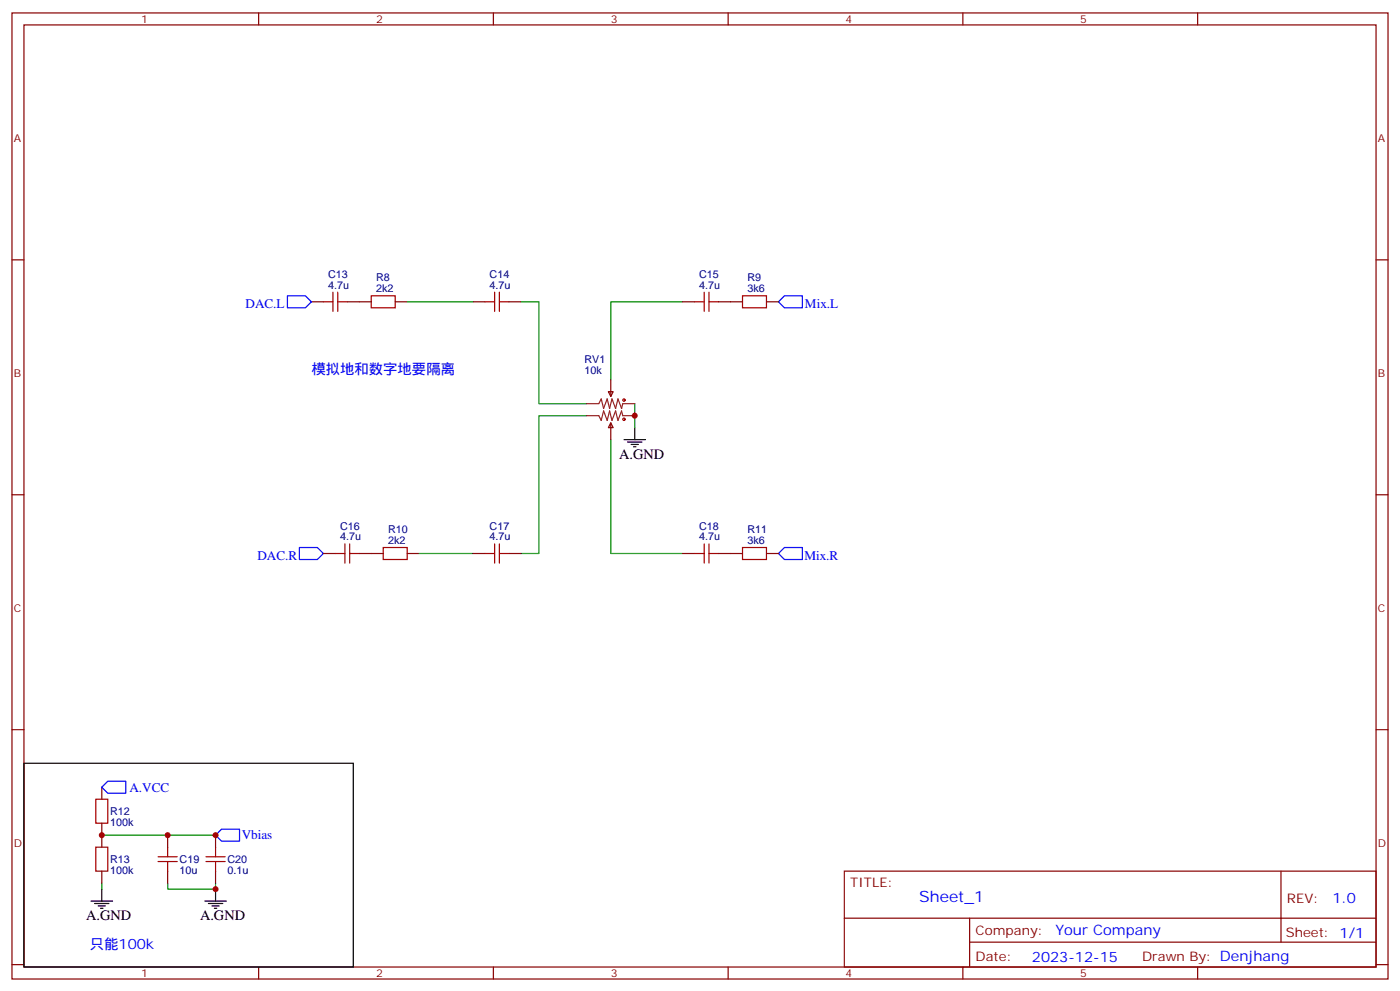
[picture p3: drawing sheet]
<svg xmlns="http://www.w3.org/2000/svg" width="412mm" height="292mm" viewBox="0 0 412 292" stroke-linecap="round" stroke-linejoin="round" font-family="sans-serif">
<g fill="none" stroke="#870000" stroke-width=".35">
<path d="M3.5 3.8h405.4v284.3h-405.4zM7.1 7.3h398.2v277.3h-398.2zM76.2 3.8v3.5M145.3 3.8v3.5M214.5 3.8v3.5M283.6 3.8v3.5M352.8 3.8v3.5M3.5 76.5h3.6M405.3 76.5h3.6M91.7 88.8h3.5M102.3 88.8h7.1M116.4 88.8h3.5"/>
<path d="M139.3 88.8h3.6M149.9 88.8h3.6M201.1 88.8h3.5M211.7 88.8h7M225.8 88.8h3.5M179.2 115.3h1.4l-.7 1.4zM179.9 111.8v4.9M179.9 124.5l.7 1.4h-1.4zM179.9 124.5v4.9M3.5 145.6h3.6M405.3 145.6h3.6M95.2 162.9h3.6"/>
<path d="M105.8 162.9h7.1M119.9 162.9h3.6M139.3 162.9h3.6M149.9 162.9h3.6M201.1 162.9h3.5M211.7 162.9h7M225.8 162.9h3.5M3.5 214.8h3.6M405.3 214.8h3.6M30 231.7v3.5M30 242.3v7M30 256.4v3.5"/>
<path d="M49.4 245.8v3.5M49.4 256.4v3.5M63.5 245.8v3.5M63.5 256.4v3.5M248.7 256.4h156.6v28.2h-156.6zM377.3 256.4v20.9M248.7 270.2h156.5M285.6 277.3h119.6M285.6 270.2v14.2M3.5 283.9h3.6M76.2 284.6v3.5M145.3 284.6v3.5"/>
<path d="M214.5 284.6v3.5M283.6 284.6v3.5M352.8 284.6v3.5M405.3 283.9h3.6"/>
</g>
<path d="M119.9 88.8h19.4M153.5 88.8h5.2v30h14.2M201.1 88.8h-21.2v23M187 118.8v7.1M172.9 122.3h-14.2v40.6h-5.2M179.9 129.4v33.5h21.2M123.5 162.9h15.8M30 245.8h33.5M30 259.9v1.8M49.4 259.9v1.8h14.1v-1.8" fill="none" stroke="#008700" stroke-width=".35"/>
<g fill="none" stroke="#000" stroke-width=".35">
<path d="M183.8 129.4h6.3M184.9 130.1h4.2M185.9 130.8h2.1M186.6 131.5h.7M187 125.9v3.5M7.1 224.6h97v60h-97zM26.8 265.2h6.4M27.9 265.9h4.2M28.9 266.6h2.1M29.6 267.3h.7M30 261.7v3.5M60.3 265.2h6.4"/>
<path d="M61.4 265.9h4.2M62.4 266.6h2.2M63.1 267.3h.8M63.5 261.7v3.5"/>
</g>
<g fill="none" stroke="#a10000" stroke-width=".35">
<path d="M95.2 88.8h2.9M98.1 86v5.7M99.5 88.8h2.8M99.5 86v5.7M109.4 87.1h7v3.5h-7zM142.9 88.8h2.8M145.7 86v5.7M147.1 88.8h2.8M147.1 86v5.7M204.6 88.8h2.8M207.4 86v5.7M208.8 86v5.7"/>
<path d="M208.8 88.8h2.9M218.7 87.1h7.1v3.5h-7.1zM98.8 162.9h2.8M101.6 160.1v5.6M103 162.9h2.8M103 160.1v5.6M112.9 161.1h7v3.6h-7zM142.9 162.9h2.8M145.7 160.1v5.6M147.1 162.9h2.8M147.1 160.1v5.6M204.6 162.9h2.8"/>
<path d="M207.4 160.1v5.6M208.8 162.9h2.9M208.8 160.1v5.6M218.7 161.1h7.1v3.6h-7.1zM28.2 235.2h3.5v7.1h-3.5zM28.2 249.3h3.5v7.1h-3.5zM46.6 253.6h5.6M46.6 252.2h5.6M49.4 249.3v2.9M49.4 253.6v2.8M60.7 253.6h5.6M60.7 252.2h5.6"/>
<path d="M63.5 249.3v2.9M63.5 253.6v2.8"/>
<circle cx="183.8" cy="117.8" r=".35"/>
<circle cx="183.8" cy="123.4" r=".35"/>
</g>
<path d="M84.7 87.1h5.3l1.7 1.7-1.7 1.8h-5.3zM231.1 87.1h5.3v3.5h-5.3l-1.8-1.8zM88.2 161.1h5.3l1.7 1.8-1.7 1.8h-5.3zM231.1 161.1h5.3v3.6h-5.3l-1.8-1.8zM31.7 229.9h5.3v3.6h-5.3l-1.7-1.8zM65.3 244.1h5.3v3.5h-5.3l-1.8-1.8z" fill="none" stroke="#00f" stroke-width=".35"/>
<path d="M172.9 118.8h3.5l.7-1.4 .7 2.8 1.1-2.8 .7 2.8 .7-2.8 1 2.8 .7-2.8 1.1 2.8 .3-1.4h3.6M172.9 122.3h3.5l.7 1.5 .7-2.9 1.1 2.9 .7-2.9 .7 2.9 1-2.9 .7 2.9 1.1-2.9 .3 1.4h3.6" fill="none" stroke="#8c2424" stroke-width=".35"/>
<g fill="#c00">
<circle cx="63.5" cy="245.8" r=".88"/>
<circle cx="63.5" cy="261.7" r=".88"/>
<circle cx="30" cy="245.8" r=".88"/>
<circle cx="187" cy="122.3" r=".88"/>
<circle cx="49.4" cy="245.8" r=".88"/>
</g>
<text font-size="4.6" fill="#00f" x="270.8" y="265.4">Sheet_1</text>
<g font-size="4.2" fill="#00f">
<text x="91.7" y="110">模拟地和数字地要隔离</text>
<text x="392.5" y="265.7">1.0</text>
<text x="310.9" y="275.2">Your Company</text>
<text x="26.5" y="279.3">只能100k</text>
<text x="304" y="283">2023-12-15</text>
</g>
<g font-size="4.2">
<text x="182.4" y="135">A.GND</text>
<text x="25.4" y="270.9">A.GND</text>
<text x="58.9" y="270.9">A.GND</text>
</g>
<g font-size="3.9" fill="#00f">
<text x="72.3" y="90.6">DAC.L</text>
<text x="237.1" y="90.6">Mix.L</text>
<text x="75.8" y="164.7">DAC.R</text>
<text x="236.9" y="164.7">Mix.R</text>
<text x="38.1" y="233">A.VCC</text>
<text x="71.2" y="247.1">Vbias</text>
</g>
<g font-size="3.9" fill="#800">
<text x="250.5" y="261">TITLE:</text>
<text x="379.1" y="265.7">REV:</text>
<text x="287.4" y="275.2">Company:</text>
<text x="378.7" y="275.8">Sheet: 1/1</text>
<text x="287.4" y="282.9">Date:</text>
<text x="336.4" y="282.9">Draw</text>
<text x="346.6" y="282.9">n By: Denjhang</text>
</g>
<g font-size="3.2" fill="#800">
<text x="41.6" y="6.8">1</text>
<text x="110.8" y="6.8">2</text>
<text x="179.9" y="6.8">3</text>
<text x="249.1" y="6.8">4</text>
<text x="318.2" y="6.8">5</text>
<text x="4.1" y="41.9">A</text>
<text x="405.9" y="41.9">A</text>
<text x="4.1" y="111.1">B</text>
<text x="405.9" y="111.1">B</text>
<text x="4.1" y="180.2">C</text>
<text x="405.9" y="180.2">C</text>
<text x="4.1" y="249.3">D</text>
<text x="405.9" y="249.3">D</text>
<text x="41.6" y="287.6">1</text>
<text x="110.8" y="287.6">2</text>
<text x="179.9" y="287.6">3</text>
<text x="249.1" y="287.6">4</text>
<text x="318.2" y="287.6">5</text>
</g>
<g font-size="3.2" fill="#000080">
<text x="96.7" y="81.8">C13</text>
<text x="110.8" y="82.8">R8</text>
<text x="144.2" y="81.9">C14</text>
<text x="206" y="81.9">C15</text>
<text x="220.1" y="82.8">R9</text>
<text x="96.7" y="84.9">4.7u</text>
<text x="110.8" y="86">2k2</text>
<text x="144.2" y="84.9">4.7u</text>
<text x="206" y="84.9">4.7u</text>
<text x="220.1" y="86">3k6</text>
<text x="172.2" y="106.9">RV1</text>
<text x="172.2" y="110">10k</text>
<text x="100.2" y="155.9">C16</text>
<text x="144.2" y="156">C17</text>
<text x="206" y="156">C18</text>
<text x="100.2" y="159">4.7u</text>
<text x="114.3" y="160.1">2k2</text>
<text x="114.3" y="156.9">R10</text>
<text x="144.2" y="159">4.7u</text>
<text x="206" y="159">4.7u</text>
<text x="220.1" y="160.1">3k6</text>
<text x="220.1" y="156.9">R11</text>
<text x="32.5" y="239.9">R12</text>
<text x="32.5" y="243.1">100k</text>
<text x="32.5" y="257.2">100k</text>
<text x="32.5" y="254">R13</text>
<text x="52.9" y="257.2">10u</text>
<text x="52.9" y="254">C19</text>
<text x="67" y="257.2">0.1u</text>
<text x="67" y="254">C20</text>
</g>
</svg>
